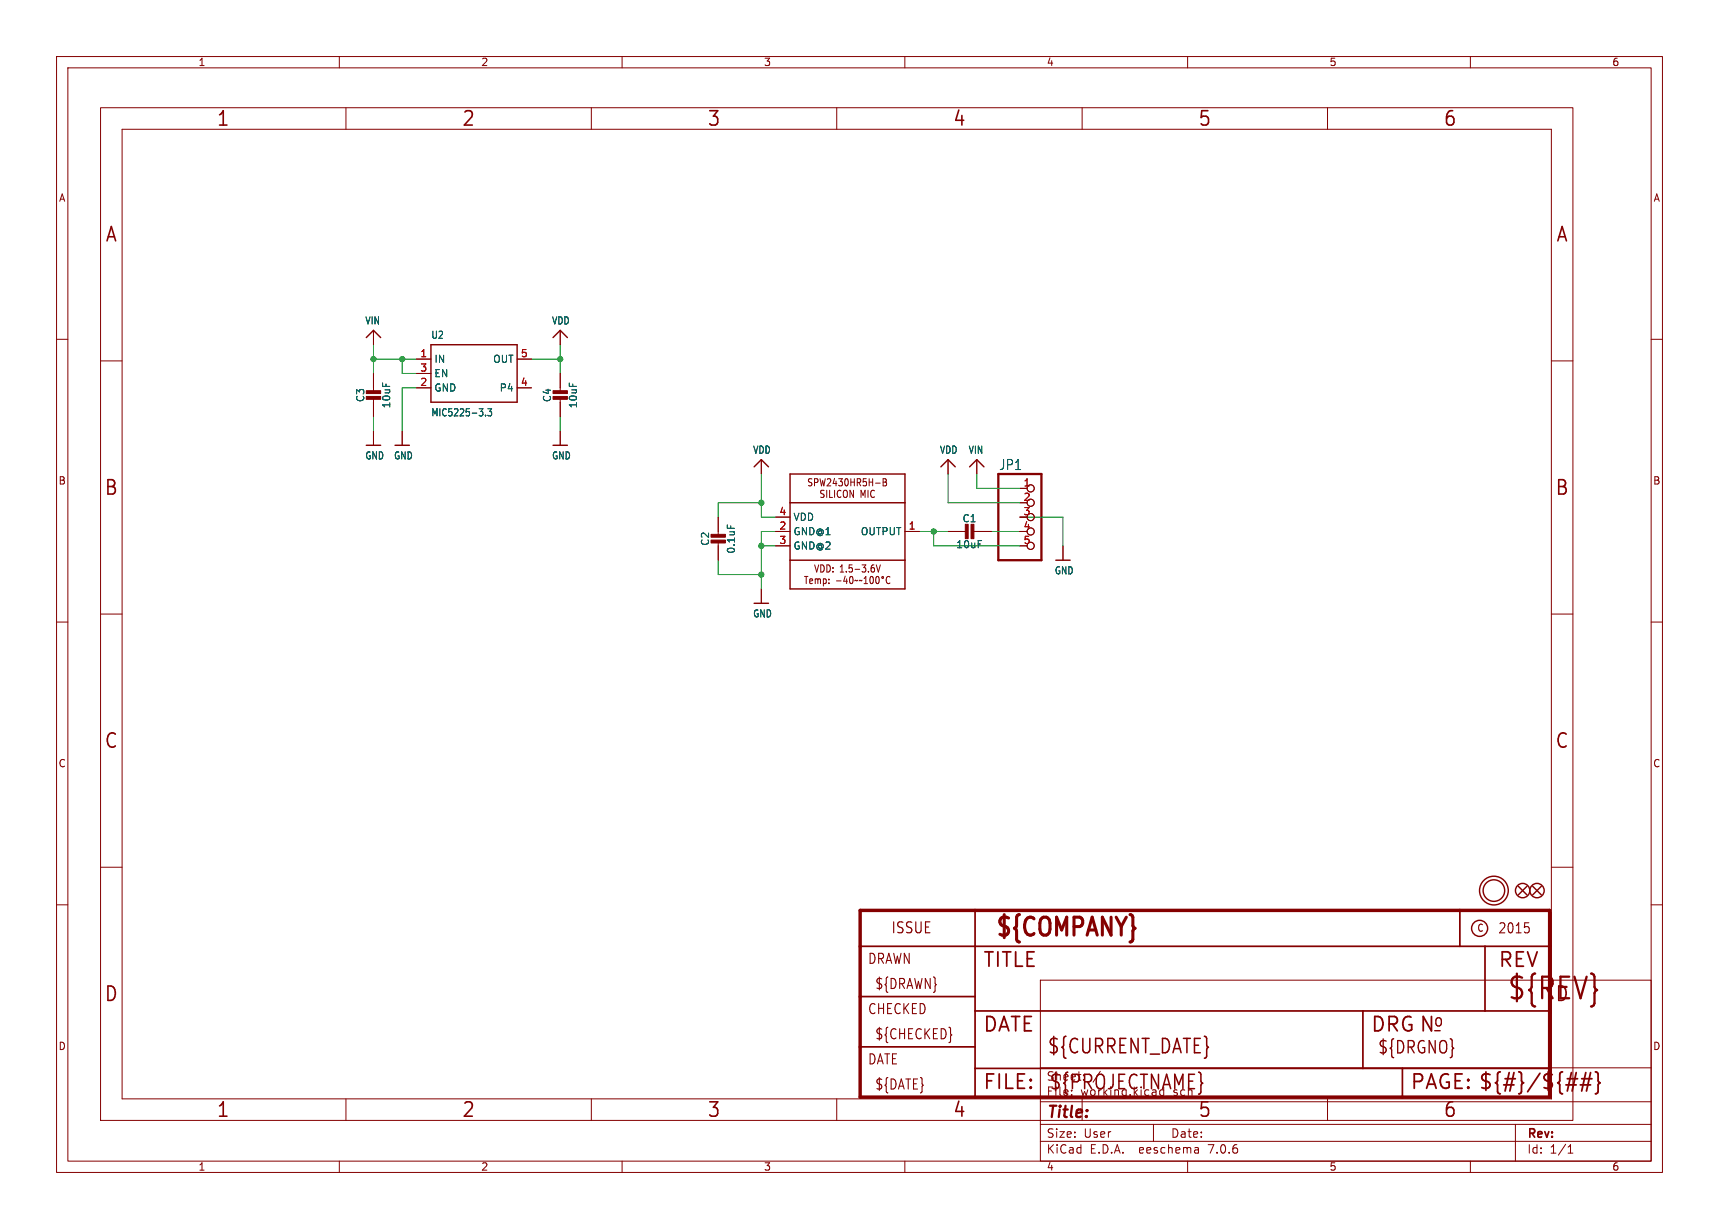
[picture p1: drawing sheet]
(kicad_sch (version 20230121) (generator eeschema)

 (paper "User" 303.962 217.322)

 (lib_symbols
  (symbol "working-eagle-import:CAP_CERAMIC0805-NOOUTLINE" (in_bom yes) (on_board yes)
   (property "Reference" "C" (at -2.29 1.25 90) (effects (font (size 1.27 1.27))))
   (property "Value" "" (at 2.3 1.25 90) (effects (font (size 1.27 1.27))))
   (property "Footprint" "working:0805-NO" (at 0 0 0) (effects (font (size 1.27 1.27)) hide))
   (property "Datasheet" "" (at 0 0 0) (effects (font (size 1.27 1.27)) hide))
   (property "ki_locked" "" (at 0 0 0) (effects (font (size 1.27 1.27))))
   (symbol "CAP_CERAMIC0805-NOOUTLINE_1_0"
    (rectangle (start -1.27 0.508) (end 1.27 1.016) (stroke (width 0) (type default)) (fill (type outline)))
    (rectangle (start -1.27 1.524) (end 1.27 2.032) (stroke (width 0) (type default)) (fill (type outline)))
    (polyline (pts (xy 0 0.762) (xy 0 0)) (stroke (width 0.1524) (type solid)) (fill (type none)))
    (polyline (pts (xy 0 2.54) (xy 0 1.778)) (stroke (width 0.1524) (type solid)) (fill (type none)))
    (pin passive line (at 0 5.08 270) (length 2.54) (name "1" (effects (font (size 0 0)))) (number "1" (effects (font (size 0 0)))))
    (pin passive line (at 0 -2.54 90) (length 2.54) (name "2" (effects (font (size 0 0)))) (number "2" (effects (font (size 0 0)))))))
  (symbol "working-eagle-import:FIDUCIAL{dblquote}{dblquote}" (in_bom yes) (on_board yes)
   (property "Reference" "FID" (at 0 0 0) (effects (font (size 1.27 1.27)) hide))
   (property "Value" "" (at 0 0 0) (effects (font (size 1.27 1.27)) hide))
   (property "Footprint" "working:FIDUCIAL_1MM" (at 0 0 0) (effects (font (size 1.27 1.27)) hide))
   (property "Datasheet" "" (at 0 0 0) (effects (font (size 1.27 1.27)) hide))
   (property "ki_locked" "" (at 0 0 0) (effects (font (size 1.27 1.27))))
   (symbol "FIDUCIAL{dblquote}{dblquote}_1_0"
    (polyline (pts (xy -0.762 0.762) (xy 0.762 -0.762)) (stroke (width 0.254) (type solid)) (fill (type none)))
    (polyline (pts (xy 0.762 0.762) (xy -0.762 -0.762)) (stroke (width 0.254) (type solid)) (fill (type none)))
    (circle (center 0 0) (radius 1.27) (stroke (width 0.254) (type solid)) (fill (type none)))))
  (symbol "working-eagle-import:FRAME_A4" (in_bom yes) (on_board yes)
   (property "Reference" "#FRAME" (at 0 0 0) (effects (font (size 1.27 1.27)) hide))
   (property "Value" "" (at 0 0 0) (effects (font (size 1.27 1.27)) hide))
   (property "Footprint" "" (at 0 0 0) (effects (font (size 1.27 1.27)) hide))
   (property "Datasheet" "" (at 0 0 0) (effects (font (size 1.27 1.27)) hide))
   (property "ki_locked" "" (at 0 0 0) (effects (font (size 1.27 1.27))))
   (symbol "FRAME_A4_1_0"
    (polyline (pts (xy 0 44.7675) (xy 3.81 44.7675)) (stroke (width 0) (type default)) (fill (type none)))
    (polyline (pts (xy 0 89.535) (xy 3.81 89.535)) (stroke (width 0) (type default)) (fill (type none)))
    (polyline (pts (xy 0 134.3025) (xy 3.81 134.3025)) (stroke (width 0) (type default)) (fill (type none)))
    (polyline (pts (xy 3.81 3.81) (xy 3.81 175.26)) (stroke (width 0) (type default)) (fill (type none)))
    (polyline (pts (xy 43.3917 0) (xy 43.3917 3.81)) (stroke (width 0) (type default)) (fill (type none)))
    (polyline (pts (xy 43.3917 175.26) (xy 43.3917 179.07)) (stroke (width 0) (type default)) (fill (type none)))
    (polyline (pts (xy 86.7833 0) (xy 86.7833 3.81)) (stroke (width 0) (type default)) (fill (type none)))
    (polyline (pts (xy 86.7833 175.26) (xy 86.7833 179.07)) (stroke (width 0) (type default)) (fill (type none)))
    (polyline (pts (xy 130.175 0) (xy 130.175 3.81)) (stroke (width 0) (type default)) (fill (type none)))
    (polyline (pts (xy 130.175 175.26) (xy 130.175 179.07)) (stroke (width 0) (type default)) (fill (type none)))
    (polyline (pts (xy 173.5667 0) (xy 173.5667 3.81)) (stroke (width 0) (type default)) (fill (type none)))
    (polyline (pts (xy 173.5667 175.26) (xy 173.5667 179.07)) (stroke (width 0) (type default)) (fill (type none)))
    (polyline (pts (xy 216.9583 0) (xy 216.9583 3.81)) (stroke (width 0) (type default)) (fill (type none)))
    (polyline (pts (xy 216.9583 175.26) (xy 216.9583 179.07)) (stroke (width 0) (type default)) (fill (type none)))
    (polyline (pts (xy 256.54 3.81) (xy 3.81 3.81)) (stroke (width 0) (type default)) (fill (type none)))
    (polyline (pts (xy 256.54 3.81) (xy 256.54 8.89)) (stroke (width 0.1016) (type solid)) (fill (type none)))
    (polyline (pts (xy 256.54 3.81) (xy 256.54 175.26)) (stroke (width 0) (type default)) (fill (type none)))
    (polyline (pts (xy 256.54 8.89) (xy 256.54 13.97)) (stroke (width 0.1016) (type solid)) (fill (type none)))
    (polyline (pts (xy 256.54 13.97) (xy 256.54 19.05)) (stroke (width 0.1016) (type solid)) (fill (type none)))
    (polyline (pts (xy 256.54 19.05) (xy 256.54 36.83)) (stroke (width 0.1016) (type solid)) (fill (type none)))
    (polyline (pts (xy 256.54 44.7675) (xy 260.35 44.7675)) (stroke (width 0) (type default)) (fill (type none)))
    (polyline (pts (xy 256.54 89.535) (xy 260.35 89.535)) (stroke (width 0) (type default)) (fill (type none)))
    (polyline (pts (xy 256.54 134.3025) (xy 260.35 134.3025)) (stroke (width 0) (type default)) (fill (type none)))
    (polyline (pts (xy 256.54 175.26) (xy 3.81 175.26)) (stroke (width 0) (type default)) (fill (type none)))
    (polyline (pts (xy 0 0) (xy 260.35 0) (xy 260.35 179.07) (xy 0 179.07) (xy 0 0)) (stroke (width 0) (type default)) (fill (type none)))
    (text "1" (at 21.6958 1.905 0) (effects (font (size 2.54 2.286))))
    (text "1" (at 21.6958 177.165 0) (effects (font (size 2.54 2.286))))
    (text "2" (at 65.0875 1.905 0) (effects (font (size 2.54 2.286))))
    (text "2" (at 65.0875 177.165 0) (effects (font (size 2.54 2.286))))
    (text "3" (at 108.4792 1.905 0) (effects (font (size 2.54 2.286))))
    (text "3" (at 108.4792 177.165 0) (effects (font (size 2.54 2.286))))
    (text "4" (at 151.8708 1.905 0) (effects (font (size 2.54 2.286))))
    (text "4" (at 151.8708 177.165 0) (effects (font (size 2.54 2.286))))
    (text "5" (at 195.2625 1.905 0) (effects (font (size 2.54 2.286))))
    (text "5" (at 195.2625 177.165 0) (effects (font (size 2.54 2.286))))
    (text "6" (at 238.6542 1.905 0) (effects (font (size 2.54 2.286))))
    (text "6" (at 238.6542 177.165 0) (effects (font (size 2.54 2.286))))
    (text "A" (at 1.905 156.6863 0) (effects (font (size 2.54 2.286))))
    (text "A" (at 258.445 156.6863 0) (effects (font (size 2.54 2.286))))
    (text "B" (at 1.905 111.9188 0) (effects (font (size 2.54 2.286))))
    (text "B" (at 258.445 111.9188 0) (effects (font (size 2.54 2.286))))
    (text "C" (at 1.905 67.1513 0) (effects (font (size 2.54 2.286))))
    (text "C" (at 258.445 67.1513 0) (effects (font (size 2.54 2.286))))
    (text "D" (at 1.905 22.3838 0) (effects (font (size 2.54 2.286))))
    (text "D" (at 258.445 22.3838 0) (effects (font (size 2.54 2.286)))))
   (symbol "FRAME_A4_2_0"
    (polyline (pts (xy -0.3048 1.5748) (xy 20.0152 1.5748)) (stroke (width 0.6096) (type solid)) (fill (type none)))
    (polyline (pts (xy -0.3048 10.4648) (xy -0.3048 1.5748)) (stroke (width 0.6096) (type solid)) (fill (type none)))
    (polyline (pts (xy -0.3048 10.4648) (xy 20.0152 10.4648)) (stroke (width 0.3048) (type solid)) (fill (type none)))
    (polyline (pts (xy -0.3048 19.3548) (xy -0.3048 10.4648)) (stroke (width 0.6096) (type solid)) (fill (type none)))
    (polyline (pts (xy -0.3048 19.3548) (xy 20.0152 19.3548)) (stroke (width 0.3048) (type solid)) (fill (type none)))
    (polyline (pts (xy -0.3048 28.2448) (xy -0.3048 19.3548)) (stroke (width 0.6096) (type solid)) (fill (type none)))
    (polyline (pts (xy -0.3048 28.2448) (xy 20.0152 28.2448)) (stroke (width 0.3048) (type solid)) (fill (type none)))
    (polyline (pts (xy -0.3048 34.5948) (xy -0.3048 28.2448)) (stroke (width 0.6096) (type solid)) (fill (type none)))
    (polyline (pts (xy 20.0152 1.5748) (xy 20.0152 6.6548)) (stroke (width 0.3048) (type solid)) (fill (type none)))
    (polyline (pts (xy 20.0152 1.5748) (xy 95.5802 1.5748)) (stroke (width 0.6096) (type solid)) (fill (type none)))
    (polyline (pts (xy 20.0152 6.6548) (xy 20.0152 10.4648)) (stroke (width 0.3048) (type solid)) (fill (type none)))
    (polyline (pts (xy 20.0152 6.6548) (xy 88.5952 6.6548)) (stroke (width 0.3048) (type solid)) (fill (type none)))
    (polyline (pts (xy 20.0152 10.4648) (xy 20.0152 16.8148)) (stroke (width 0.3048) (type solid)) (fill (type none)))
    (polyline (pts (xy 20.0152 16.8148) (xy 20.0152 19.3548)) (stroke (width 0.3048) (type solid)) (fill (type none)))
    (polyline (pts (xy 20.0152 19.3548) (xy 20.0152 28.2448)) (stroke (width 0.3048) (type solid)) (fill (type none)))
    (polyline (pts (xy 20.0152 28.2448) (xy 20.0152 34.5948)) (stroke (width 0.3048) (type solid)) (fill (type none)))
    (polyline (pts (xy 20.0152 28.2448) (xy 105.7402 28.2448)) (stroke (width 0.3048) (type solid)) (fill (type none)))
    (polyline (pts (xy 20.0152 34.5948) (xy -0.3048 34.5948)) (stroke (width 0.6096) (type solid)) (fill (type none)))
    (polyline (pts (xy 88.5952 6.6548) (xy 95.5802 6.6548)) (stroke (width 0.3048) (type solid)) (fill (type none)))
    (polyline (pts (xy 88.5952 16.8148) (xy 20.0152 16.8148)) (stroke (width 0.3048) (type solid)) (fill (type none)))
    (polyline (pts (xy 88.5952 16.8148) (xy 88.5952 6.6548)) (stroke (width 0.3048) (type solid)) (fill (type none)))
    (polyline (pts (xy 95.5802 1.5748) (xy 121.6152 1.5748)) (stroke (width 0.6096) (type solid)) (fill (type none)))
    (polyline (pts (xy 95.5802 6.6548) (xy 95.5802 1.5748)) (stroke (width 0.3048) (type solid)) (fill (type none)))
    (polyline (pts (xy 95.5802 6.6548) (xy 121.6152 6.6548)) (stroke (width 0.3048) (type solid)) (fill (type none)))
    (polyline (pts (xy 101.2952 13.3223) (xy 102.2477 13.3223)) (stroke (width 0.254) (type solid)) (fill (type none)))
    (polyline (pts (xy 105.7402 28.2448) (xy 105.7402 34.5948)) (stroke (width 0.3048) (type solid)) (fill (type none)))
    (polyline (pts (xy 105.7402 28.2448) (xy 110.1852 28.2448)) (stroke (width 0.3048) (type solid)) (fill (type none)))
    (polyline (pts (xy 105.7402 34.5948) (xy 20.0152 34.5948)) (stroke (width 0.6096) (type solid)) (fill (type none)))
    (polyline (pts (xy 110.1852 16.8148) (xy 88.5952 16.8148)) (stroke (width 0.3048) (type solid)) (fill (type none)))
    (polyline (pts (xy 110.1852 28.2448) (xy 110.1852 16.8148)) (stroke (width 0.3048) (type solid)) (fill (type none)))
    (polyline (pts (xy 110.1852 28.2448) (xy 121.6152 28.2448)) (stroke (width 0.3048) (type solid)) (fill (type none)))
    (polyline (pts (xy 121.6152 6.6548) (xy 121.6152 1.5748)) (stroke (width 0.6096) (type solid)) (fill (type none)))
    (polyline (pts (xy 121.6152 16.8148) (xy 110.1852 16.8148)) (stroke (width 0.3048) (type solid)) (fill (type none)))
    (polyline (pts (xy 121.6152 16.8148) (xy 121.6152 6.6548)) (stroke (width 0.6096) (type solid)) (fill (type none)))
    (polyline (pts (xy 121.6152 28.2448) (xy 121.6152 16.8148)) (stroke (width 0.6096) (type solid)) (fill (type none)))
    (polyline (pts (xy 121.6152 34.5948) (xy 105.7402 34.5948)) (stroke (width 0.6096) (type solid)) (fill (type none)))
    (polyline (pts (xy 121.6152 34.5948) (xy 121.6152 28.2448)) (stroke (width 0.6096) (type solid)) (fill (type none)))
    (circle (center 109.2327 31.4198) (radius 1.4199) (stroke (width 0.254) (type solid)) (fill (type none)))
    (text "${#}/${##}" (at 108.9152 2.8448 0) (effects (font (size 2.54 2.54)) (justify left bottom)))
    (text "${CHECKED}" (at 2.2352 11.7348 0) (effects (font (size 1.778 1.5113)) (justify left bottom)))
    (text "${COMPANY}" (at 23.349 29.6735 0) (effects (font (size 3.175 2.6987) (thickness 0.5397) bold) (justify left bottom)))
    (text "${CURRENT_DATE}" (at 32.7152 9.1948 0) (effects (font (size 2.54 2.159)) (justify left bottom)))
    (text "${DATE}" (at 2.2352 2.8448 0) (effects (font (size 1.778 1.5113)) (justify left bottom)))
    (text "${DRAWN}" (at 2.2352 20.6248 0) (effects (font (size 1.778 1.5113)) (justify left bottom)))
    (text "${DRGNO}" (at 91.1352 9.1948 0) (effects (font (size 2.1844 1.8567)) (justify left bottom)))
    (text "${PROJECTNAME}" (at 33.0327 2.8448 0) (effects (font (size 2.54 2.159)) (justify left bottom)))
    (text "${REV}" (at 113.9952 18.7198 0) (effects (font (size 3.81 3.2385)) (justify left bottom)))
    (text "2015" (at 112.4077 30.4673 0) (effects (font (size 1.778 1.5113)) (justify left bottom)))
    (text "C" (at 108.7564 30.7848 0) (effects (font (size 1.27 1.0795)) (justify left bottom)))
    (text "CHECKED" (at 0.9652 16.1798 0) (effects (font (size 1.778 1.5113)) (justify left bottom)))
    (text "DATE" (at 0.9652 7.2898 0) (effects (font (size 1.778 1.5113)) (justify left bottom)))
    (text "DATE" (at 21.2852 13.0048 0) (effects (font (size 2.54 2.54)) (justify left bottom)))
    (text "DRAWN" (at 0.9652 25.0698 0) (effects (font (size 1.778 1.5113)) (justify left bottom)))
    (text "DRG" (at 89.8652 13.0048 0) (effects (font (size 2.54 2.54)) (justify left bottom)))
    (text "FILE:" (at 21.2852 2.8448 0) (effects (font (size 2.54 2.54)) (justify left bottom)))
    (text "ISSUE" (at 5.0927 30.4673 0) (effects (font (size 1.9304 1.6408)) (justify left bottom)))
    (text "N" (at 98.4377 13.0048 0) (effects (font (size 2.54 2.54)) (justify left bottom)))
    (text "o" (at 100.9777 13.9573 0) (effects (font (size 2.1844 1.8567)) (justify left bottom)))
    (text "PAGE:" (at 96.8502 2.8448 0) (effects (font (size 2.54 2.54)) (justify left bottom)))
    (text "REV" (at 112.4077 24.4348 0) (effects (font (size 2.54 2.54)) (justify left bottom)))
    (text "TITLE" (at 21.2852 24.4348 0) (effects (font (size 2.54 2.54)) (justify left bottom)))))
  (symbol "working-eagle-import:GND" (power) (in_bom yes) (on_board yes)
   (property "Reference" "" (at 0 0 0) (effects (font (size 1.27 1.27)) hide))
   (property "Value" "GND" (at -1.524 -2.54 0) (effects (font (size 1.27 1.0795)) (justify left bottom)))
   (property "Footprint" "" (at 0 0 0) (effects (font (size 1.27 1.27)) hide))
   (property "Datasheet" "" (at 0 0 0) (effects (font (size 1.27 1.27)) hide))
   (property "ki_locked" "" (at 0 0 0) (effects (font (size 1.27 1.27))))
   (symbol "GND_1_0"
    (polyline (pts (xy -1.27 0) (xy 1.27 0)) (stroke (width 0.254) (type solid)) (fill (type none)))
    (pin power_in line (at 0 2.54 270) (length 2.54) (name "GND" (effects (font (size 0 0)))) (number "1" (effects (font (size 0 0)))))))
  (symbol "working-eagle-import:HEADER-1X576MIL" (in_bom yes) (on_board yes)
   (property "Reference" "JP" (at -6.35 8.255 0) (effects (font (size 1.778 1.5113)) (justify left bottom)))
   (property "Value" "" (at -6.35 -10.16 0) (effects (font (size 1.778 1.5113)) (justify left bottom)))
   (property "Footprint" "working:1X05_ROUND_76" (at 0 0 0) (effects (font (size 1.27 1.27)) hide))
   (property "Datasheet" "" (at 0 0 0) (effects (font (size 1.27 1.27)) hide))
   (property "ki_locked" "" (at 0 0 0) (effects (font (size 1.27 1.27))))
   (symbol "HEADER-1X576MIL_1_0"
    (polyline (pts (xy -6.35 -7.62) (xy 1.27 -7.62)) (stroke (width 0.4064) (type solid)) (fill (type none)))
    (polyline (pts (xy -6.35 7.62) (xy -6.35 -7.62)) (stroke (width 0.4064) (type solid)) (fill (type none)))
    (polyline (pts (xy 1.27 -7.62) (xy 1.27 7.62)) (stroke (width 0.4064) (type solid)) (fill (type none)))
    (polyline (pts (xy 1.27 7.62) (xy -6.35 7.62)) (stroke (width 0.4064) (type solid)) (fill (type none)))
    (pin passive inverted (at -2.54 5.08 0) (length 2.54) (name "1" (effects (font (size 0 0)))) (number "1" (effects (font (size 1.27 1.27)))))
    (pin passive inverted (at -2.54 2.54 0) (length 2.54) (name "2" (effects (font (size 0 0)))) (number "2" (effects (font (size 1.27 1.27)))))
    (pin passive inverted (at -2.54 0 0) (length 2.54) (name "3" (effects (font (size 0 0)))) (number "3" (effects (font (size 1.27 1.27)))))
    (pin passive inverted (at -2.54 -2.54 0) (length 2.54) (name "4" (effects (font (size 0 0)))) (number "4" (effects (font (size 1.27 1.27)))))
    (pin passive inverted (at -2.54 -5.08 0) (length 2.54) (name "5" (effects (font (size 0 0)))) (number "5" (effects (font (size 1.27 1.27)))))))
  (symbol "working-eagle-import:MOUNTINGHOLE2.5" (in_bom yes) (on_board yes)
   (property "Reference" "" (at 0 0 0) (effects (font (size 1.27 1.27)) hide))
   (property "Value" "" (at 0 0 0) (effects (font (size 1.27 1.27)) hide))
   (property "Footprint" "working:MOUNTINGHOLE_2.5_PLATED" (at 0 0 0) (effects (font (size 1.27 1.27)) hide))
   (property "Datasheet" "" (at 0 0 0) (effects (font (size 1.27 1.27)) hide))
   (property "ki_locked" "" (at 0 0 0) (effects (font (size 1.27 1.27))))
   (symbol "MOUNTINGHOLE2.5_1_0"
    (circle (center 0 0) (radius 1.905) (stroke (width 0.254) (type solid)) (fill (type none)))
    (circle (center 0 0) (radius 2.54) (stroke (width 0.254) (type solid)) (fill (type none)))))
  (symbol "working-eagle-import:SPW2430HR5H-B" (in_bom yes) (on_board yes)
   (property "Reference" "U" (at -10.16 10.668 0) (effects (font (size 1.6764 1.4249)) (justify left bottom) hide))
   (property "Value" "" (at -10.16 -12.7 0) (effects (font (size 1.6764 1.4249)) (justify left bottom) hide))
   (property "Footprint" "working:SPW2430HR5H-B" (at 0 0 0) (effects (font (size 1.27 1.27)) hide))
   (property "Datasheet" "" (at 0 0 0) (effects (font (size 1.27 1.27)) hide))
   (property "ki_locked" "" (at 0 0 0) (effects (font (size 1.27 1.27))))
   (symbol "SPW2430HR5H-B_1_0"
    (polyline (pts (xy -10.16 -10.16) (xy 10.16 -10.16)) (stroke (width 0.254) (type solid)) (fill (type none)))
    (polyline (pts (xy -10.16 -5.08) (xy -10.16 -10.16)) (stroke (width 0.254) (type solid)) (fill (type none)))
    (polyline (pts (xy -10.16 -5.08) (xy -10.16 5.08)) (stroke (width 0.254) (type solid)) (fill (type none)))
    (polyline (pts (xy -10.16 5.08) (xy -10.16 10.16)) (stroke (width 0.254) (type solid)) (fill (type none)))
    (polyline (pts (xy -10.16 5.08) (xy 10.16 5.08)) (stroke (width 0.254) (type solid)) (fill (type none)))
    (polyline (pts (xy -10.16 10.16) (xy 10.16 10.16)) (stroke (width 0.254) (type solid)) (fill (type none)))
    (polyline (pts (xy 10.16 -10.16) (xy 10.16 -5.08)) (stroke (width 0.254) (type solid)) (fill (type none)))
    (polyline (pts (xy 10.16 -5.08) (xy -10.16 -5.08)) (stroke (width 0.254) (type solid)) (fill (type none)))
    (polyline (pts (xy 10.16 5.08) (xy 10.16 -5.08)) (stroke (width 0.254) (type solid)) (fill (type none)))
    (polyline (pts (xy 10.16 10.16) (xy 10.16 5.08)) (stroke (width 0.254) (type solid)) (fill (type none)))
    (text "SPW2430HR5H-B\nSILICON MIC" (at 0 7.62 0) (effects (font (size 1.27 1.0795))))
    (text "VDD: 1.5-3.6V\nTemp: -40~~100°C" (at 0 -7.62 0) (effects (font (size 1.27 1.0795))))
    (pin output line (at 12.7 0 180) (length 2.54) (name "OUTPUT" (effects (font (size 1.27 1.27)))) (number "1" (effects (font (size 1.27 1.27)))))
    (pin power_in line (at -12.7 0 0) (length 2.54) (name "GND@1" (effects (font (size 1.27 1.27)))) (number "2" (effects (font (size 1.27 1.27)))))
    (pin power_in line (at -12.7 -2.54 0) (length 2.54) (name "GND@2" (effects (font (size 1.27 1.27)))) (number "3" (effects (font (size 1.27 1.27)))))
    (pin power_in line (at -12.7 2.54 0) (length 2.54) (name "VDD" (effects (font (size 1.27 1.27)))) (number "4" (effects (font (size 1.27 1.27)))))))
  (symbol "working-eagle-import:VDD" (power) (in_bom yes) (on_board yes)
   (property "Reference" "" (at 0 0 0) (effects (font (size 1.27 1.27)) hide))
   (property "Value" "VDD" (at -1.524 1.016 0) (effects (font (size 1.27 1.0795)) (justify left bottom)))
   (property "Footprint" "" (at 0 0 0) (effects (font (size 1.27 1.27)) hide))
   (property "Datasheet" "" (at 0 0 0) (effects (font (size 1.27 1.27)) hide))
   (property "ki_locked" "" (at 0 0 0) (effects (font (size 1.27 1.27))))
   (symbol "VDD_1_0"
    (polyline (pts (xy -1.27 -1.27) (xy 0 0)) (stroke (width 0.254) (type solid)) (fill (type none)))
    (polyline (pts (xy 0 0) (xy 1.27 -1.27)) (stroke (width 0.254) (type solid)) (fill (type none)))
    (pin power_in line (at 0 -2.54 90) (length 2.54) (name "VDD" (effects (font (size 0 0)))) (number "1" (effects (font (size 0 0)))))))
  (symbol "working-eagle-import:VIN" (power) (in_bom yes) (on_board yes)
   (property "Reference" "" (at 0 0 0) (effects (font (size 1.27 1.27)) hide))
   (property "Value" "VIN" (at -1.524 1.016 0) (effects (font (size 1.27 1.0795)) (justify left bottom)))
   (property "Footprint" "" (at 0 0 0) (effects (font (size 1.27 1.27)) hide))
   (property "Datasheet" "" (at 0 0 0) (effects (font (size 1.27 1.27)) hide))
   (property "ki_locked" "" (at 0 0 0) (effects (font (size 1.27 1.27))))
   (symbol "VIN_1_0"
    (polyline (pts (xy -1.27 -1.27) (xy 0 0)) (stroke (width 0.254) (type solid)) (fill (type none)))
    (polyline (pts (xy 0 0) (xy 1.27 -1.27)) (stroke (width 0.254) (type solid)) (fill (type none)))
    (pin power_in line (at 0 -2.54 90) (length 2.54) (name "VIN" (effects (font (size 0 0)))) (number "1" (effects (font (size 0 0)))))))
  (symbol "working-eagle-import:VREG_SOT23-5" (in_bom yes) (on_board yes)
   (property "Reference" "U" (at -7.62 6.096 0) (effects (font (size 1.27 1.0795)) (justify left bottom)))
   (property "Value" "" (at -7.62 -7.62 0) (effects (font (size 1.27 1.0795)) (justify left bottom)))
   (property "Footprint" "working:SOT23-5" (at 0 0 0) (effects (font (size 1.27 1.27)) hide))
   (property "Datasheet" "" (at 0 0 0) (effects (font (size 1.27 1.27)) hide))
   (property "ki_locked" "" (at 0 0 0) (effects (font (size 1.27 1.27))))
   (symbol "VREG_SOT23-5_1_0"
    (polyline (pts (xy -7.62 -5.08) (xy -7.62 5.08)) (stroke (width 0.254) (type solid)) (fill (type none)))
    (polyline (pts (xy -7.62 5.08) (xy 7.62 5.08)) (stroke (width 0.254) (type solid)) (fill (type none)))
    (polyline (pts (xy 7.62 -5.08) (xy -7.62 -5.08)) (stroke (width 0.254) (type solid)) (fill (type none)))
    (polyline (pts (xy 7.62 5.08) (xy 7.62 -5.08)) (stroke (width 0.254) (type solid)) (fill (type none)))
    (pin power_in line (at -10.16 2.54 0) (length 2.54) (name "IN" (effects (font (size 1.27 1.27)))) (number "1" (effects (font (size 1.27 1.27)))))
    (pin power_in line (at -10.16 -2.54 0) (length 2.54) (name "GND" (effects (font (size 1.27 1.27)))) (number "2" (effects (font (size 1.27 1.27)))))
    (pin input line (at -10.16 0 0) (length 2.54) (name "EN" (effects (font (size 1.27 1.27)))) (number "3" (effects (font (size 1.27 1.27)))))
    (pin bidirectional line (at 10.16 -2.54 180) (length 2.54) (name "P4" (effects (font (size 1.27 1.27)))) (number "4" (effects (font (size 1.27 1.27)))))
    (pin power_in line (at 10.16 2.54 180) (length 2.54) (name "OUT" (effects (font (size 1.27 1.27)))) (number "5" (effects (font (size 1.27 1.27))))))))

 (junction (at 134.62 96.52) (diameter 0) (color 0 0 0 0))
 (junction (at 134.62 88.9) (diameter 0) (color 0 0 0 0))
 (junction (at 66.04 63.5) (diameter 0) (color 0 0 0 0))
 (junction (at 99.06 63.5) (diameter 0) (color 0 0 0 0))
 (junction (at 134.62 101.6) (diameter 0) (color 0 0 0 0))
 (junction (at 71.12 63.5) (diameter 0) (color 0 0 0 0))
 (junction (at 165.1 93.98) (diameter 0) (color 0 0 0 0))

 (wire (pts (xy 167.64 88.9) (xy 167.64 83.82)) (stroke (width 0.1524) (type solid)))
 (wire (pts (xy 134.62 88.9) (xy 134.62 83.82)) (stroke (width 0.1524) (type solid)))
 (wire (pts (xy 187.96 91.44) (xy 187.96 96.52)) (stroke (width 0.1524) (type solid)))
 (wire (pts (xy 180.34 91.44) (xy 187.96 91.44)) (stroke (width 0.1524) (type solid)))
 (wire (pts (xy 180.34 86.36) (xy 172.72 86.36)) (stroke (width 0.1524) (type solid)))
 (wire (pts (xy 137.16 96.52) (xy 134.62 96.52)) (stroke (width 0.1524) (type solid)))
 (wire (pts (xy 93.98 63.5) (xy 99.06 63.5)) (stroke (width 0.1524) (type solid)))
 (wire (pts (xy 73.66 68.58) (xy 71.12 68.58)) (stroke (width 0.1524) (type solid)))
 (wire (pts (xy 99.06 63.5) (xy 99.06 60.96)) (stroke (width 0.1524) (type solid)))
 (wire (pts (xy 134.62 101.6) (xy 134.62 104.14)) (stroke (width 0.1524) (type solid)))
 (wire (pts (xy 66.04 63.5) (xy 66.04 66.04)) (stroke (width 0.1524) (type solid)))
 (wire (pts (xy 127 101.6) (xy 127 99.06)) (stroke (width 0.1524) (type solid)))
 (wire (pts (xy 180.34 96.52) (xy 165.1 96.52)) (stroke (width 0.1524) (type solid)))
 (wire (pts (xy 71.12 63.5) (xy 66.04 63.5)) (stroke (width 0.1524) (type solid)))
 (wire (pts (xy 71.12 66.04) (xy 71.12 63.5)) (stroke (width 0.1524) (type solid)))
 (wire (pts (xy 134.62 91.44) (xy 134.62 88.9)) (stroke (width 0.1524) (type solid)))
 (wire (pts (xy 165.1 93.98) (xy 167.64 93.98)) (stroke (width 0.1524) (type solid)))
 (wire (pts (xy 99.06 73.66) (xy 99.06 76.2)) (stroke (width 0.1524) (type solid)))
 (wire (pts (xy 127 88.9) (xy 127 91.44)) (stroke (width 0.1524) (type solid)))
 (wire (pts (xy 137.16 93.98) (xy 134.62 93.98)) (stroke (width 0.1524) (type solid)))
 (wire (pts (xy 180.34 88.9) (xy 167.64 88.9)) (stroke (width 0.1524) (type solid)))
 (wire (pts (xy 137.16 91.44) (xy 134.62 91.44)) (stroke (width 0.1524) (type solid)))
 (wire (pts (xy 162.56 93.98) (xy 165.1 93.98)) (stroke (width 0.1524) (type solid)))
 (wire (pts (xy 66.04 63.5) (xy 66.04 60.96)) (stroke (width 0.1524) (type solid)))
 (wire (pts (xy 134.62 93.98) (xy 134.62 96.52)) (stroke (width 0.1524) (type solid)))
 (wire (pts (xy 66.04 73.66) (xy 66.04 76.2)) (stroke (width 0.1524) (type solid)))
 (wire (pts (xy 172.72 86.36) (xy 172.72 83.82)) (stroke (width 0.1524) (type solid)))
 (wire (pts (xy 73.66 66.04) (xy 71.12 66.04)) (stroke (width 0.1524) (type solid)))
 (wire (pts (xy 99.06 63.5) (xy 99.06 66.04)) (stroke (width 0.1524) (type solid)))
 (wire (pts (xy 134.62 88.9) (xy 127 88.9)) (stroke (width 0.1524) (type solid)))
 (wire (pts (xy 175.26 93.98) (xy 180.34 93.98)) (stroke (width 0.1524) (type solid)))
 (wire (pts (xy 73.66 63.5) (xy 71.12 63.5)) (stroke (width 0.1524) (type solid)))
 (wire (pts (xy 134.62 101.6) (xy 127 101.6)) (stroke (width 0.1524) (type solid)))
 (wire (pts (xy 165.1 96.52) (xy 165.1 93.98)) (stroke (width 0.1524) (type solid)))
 (wire (pts (xy 71.12 68.58) (xy 71.12 76.2)) (stroke (width 0.1524) (type solid)))
 (wire (pts (xy 134.62 96.52) (xy 134.62 101.6)) (stroke (width 0.1524) (type solid)))

 (symbol (lib_id "working-eagle-import:FIDUCIAL{dblquote}{dblquote}") (at 271.78 157.48 0) (unit 1) (in_bom yes) (on_board yes) (dnp no)
  (property "Reference" "FID1" (at 271.78 157.48 0) (effects (font (size 1.27 1.27)) hide))
  (property "Value" "FIDUCIAL{dblquote}{dblquote}" (at 271.78 157.48 0) (effects (font (size 1.27 1.27)) hide))
  (property "Footprint" "working:FIDUCIAL_1MM" (at 271.78 157.48 0) (effects (font (size 1.27 1.27)) hide))
  (property "Datasheet" "" (at 271.78 157.48 0) (effects (font (size 1.27 1.27)) hide)))

 (symbol (lib_id "working-eagle-import:VDD") (at 99.06 58.42 0) (unit 1) (in_bom yes) (on_board yes) (dnp no)
  (property "Reference" "#U$8" (at 99.06 58.42 0) (effects (font (size 1.27 1.27)) hide))
  (property "Value" "VDD" (at 97.536 57.404 0) (effects (font (size 1.27 1.0795)) (justify left bottom)))
  (property "Footprint" "" (at 99.06 58.42 0) (effects (font (size 1.27 1.27)) hide))
  (property "Datasheet" "" (at 99.06 58.42 0) (effects (font (size 1.27 1.27)) hide)) (pin "1"))

 (symbol (lib_id "working-eagle-import:FRAME_A4") (at 152.4 195.58 0) (unit 2) (in_bom yes) (on_board yes) (dnp no)
  (property "Reference" "#FRAME1" (at 152.4 195.58 0) (effects (font (size 1.27 1.27)) hide))
  (property "Value" "FRAME_A4" (at 152.4 195.58 0) (effects (font (size 1.27 1.27)) hide))
  (property "Footprint" "" (at 152.4 195.58 0) (effects (font (size 1.27 1.27)) hide))
  (property "Datasheet" "" (at 152.4 195.58 0) (effects (font (size 1.27 1.27)) hide)))

 (symbol (lib_id "working-eagle-import:GND") (at 71.12 78.74 0) (unit 1) (in_bom yes) (on_board yes) (dnp no)
  (property "Reference" "#U$9" (at 71.12 78.74 0) (effects (font (size 1.27 1.27)) hide))
  (property "Value" "GND" (at 69.596 81.28 0) (effects (font (size 1.27 1.0795)) (justify left bottom)))
  (property "Footprint" "" (at 71.12 78.74 0) (effects (font (size 1.27 1.27)) hide))
  (property "Datasheet" "" (at 71.12 78.74 0) (effects (font (size 1.27 1.27)) hide)) (pin "1"))

 (symbol (lib_id "working-eagle-import:VREG_SOT23-5") (at 83.82 66.04 0) (unit 1) (in_bom yes) (on_board yes) (dnp no)
  (property "Reference" "U2" (at 76.2 59.944 0) (effects (font (size 1.27 1.0795)) (justify left bottom)))
  (property "Value" "MIC5225-3.3" (at 76.2 73.66 0) (effects (font (size 1.27 1.0795)) (justify left bottom)))
  (property "Footprint" "working:SOT23-5" (at 83.82 66.04 0) (effects (font (size 1.27 1.27)) hide))
  (property "Datasheet" "" (at 83.82 66.04 0) (effects (font (size 1.27 1.27)) hide)) (pin "1") (pin "2") (pin "3") (pin "4") (pin "5"))

 (symbol (lib_id "working-eagle-import:CAP_CERAMIC0805-NOOUTLINE") (at 127 96.52 0) (unit 1) (in_bom yes) (on_board yes) (dnp no)
  (property "Reference" "C2" (at 124.71 95.27 90) (effects (font (size 1.27 1.27))))
  (property "Value" "0.1uF" (at 129.3 95.27 90) (effects (font (size 1.27 1.27))))
  (property "Footprint" "working:0805-NO" (at 127 96.52 0) (effects (font (size 1.27 1.27)) hide))
  (property "Datasheet" "" (at 127 96.52 0) (effects (font (size 1.27 1.27)) hide)) (pin "1") (pin "2"))

 (symbol (lib_id "working-eagle-import:CAP_CERAMIC0805-NOOUTLINE") (at 99.06 71.12 0) (unit 1) (in_bom yes) (on_board yes) (dnp no)
  (property "Reference" "C4" (at 96.77 69.87 90) (effects (font (size 1.27 1.27))))
  (property "Value" "10uF" (at 101.36 69.87 90) (effects (font (size 1.27 1.27))))
  (property "Footprint" "working:0805-NO" (at 99.06 71.12 0) (effects (font (size 1.27 1.27)) hide))
  (property "Datasheet" "" (at 99.06 71.12 0) (effects (font (size 1.27 1.27)) hide)) (pin "1") (pin "2"))

 (symbol (lib_id "working-eagle-import:CAP_CERAMIC0805-NOOUTLINE") (at 170.18 93.98 270) (unit 1) (in_bom yes) (on_board yes) (dnp no)
  (property "Reference" "C1" (at 171.43 91.69 90) (effects (font (size 1.27 1.27))))
  (property "Value" "10uF" (at 171.43 96.28 90) (effects (font (size 1.27 1.27))))
  (property "Footprint" "working:0805-NO" (at 170.18 93.98 0) (effects (font (size 1.27 1.27)) hide))
  (property "Datasheet" "" (at 170.18 93.98 0) (effects (font (size 1.27 1.27)) hide)) (pin "1") (pin "2"))

 (symbol (lib_id "working-eagle-import:GND") (at 134.62 106.68 0) (unit 1) (in_bom yes) (on_board yes) (dnp no)
  (property "Reference" "#U$1" (at 134.62 106.68 0) (effects (font (size 1.27 1.27)) hide))
  (property "Value" "GND" (at 133.096 109.22 0) (effects (font (size 1.27 1.0795)) (justify left bottom)))
  (property "Footprint" "" (at 134.62 106.68 0) (effects (font (size 1.27 1.27)) hide))
  (property "Datasheet" "" (at 134.62 106.68 0) (effects (font (size 1.27 1.27)) hide)) (pin "1"))

 (symbol (lib_id "working-eagle-import:HEADER-1X576MIL") (at 182.88 91.44 0) (unit 1) (in_bom yes) (on_board yes) (dnp no)
  (property "Reference" "JP1" (at 176.53 83.185 0) (effects (font (size 1.778 1.5113)) (justify left bottom)))
  (property "Value" "HEADER-1X576MIL" (at 176.53 101.6 0) (effects (font (size 1.778 1.5113)) (justify left bottom) hide))
  (property "Footprint" "working:1X05_ROUND_76" (at 182.88 91.44 0) (effects (font (size 1.27 1.27)) hide))
  (property "Datasheet" "" (at 182.88 91.44 0) (effects (font (size 1.27 1.27)) hide)) (pin "1") (pin "2") (pin "3") (pin "4") (pin "5"))

 (symbol (lib_id "working-eagle-import:MOUNTINGHOLE2.5") (at 264.16 157.48 0) (unit 1) (in_bom yes) (on_board yes) (dnp no)
  (property "Reference" "U$12" (at 264.16 157.48 0) (effects (font (size 1.27 1.27)) hide))
  (property "Value" "MOUNTINGHOLE2.5" (at 264.16 157.48 0) (effects (font (size 1.27 1.27)) hide))
  (property "Footprint" "working:MOUNTINGHOLE_2.5_PLATED" (at 264.16 157.48 0) (effects (font (size 1.27 1.27)) hide))
  (property "Datasheet" "" (at 264.16 157.48 0) (effects (font (size 1.27 1.27)) hide)))

 (symbol (lib_id "working-eagle-import:SPW2430HR5H-B") (at 149.86 93.98 0) (unit 1) (in_bom yes) (on_board yes) (dnp no)
  (property "Reference" "U1" (at 139.7 83.312 0) (effects (font (size 1.6764 1.4249)) (justify left bottom) hide))
  (property "Value" "SPW2430HR5H-B" (at 139.7 106.68 0) (effects (font (size 1.6764 1.4249)) (justify left bottom) hide))
  (property "Footprint" "working:SPW2430HR5H-B" (at 149.86 93.98 0) (effects (font (size 1.27 1.27)) hide))
  (property "Datasheet" "" (at 149.86 93.98 0) (effects (font (size 1.27 1.27)) hide)) (pin "1") (pin "2") (pin "3") (pin "4"))

 (symbol (lib_id "working-eagle-import:VIN") (at 172.72 81.28 0) (unit 1) (in_bom yes) (on_board yes) (dnp no)
  (property "Reference" "#U$11" (at 172.72 81.28 0) (effects (font (size 1.27 1.27)) hide))
  (property "Value" "VIN" (at 171.196 80.264 0) (effects (font (size 1.27 1.0795)) (justify left bottom)))
  (property "Footprint" "" (at 172.72 81.28 0) (effects (font (size 1.27 1.27)) hide))
  (property "Datasheet" "" (at 172.72 81.28 0) (effects (font (size 1.27 1.27)) hide)) (pin "1"))

 (symbol (lib_id "working-eagle-import:VDD") (at 167.64 81.28 0) (unit 1) (in_bom yes) (on_board yes) (dnp no)
  (property "Reference" "#U$3" (at 167.64 81.28 0) (effects (font (size 1.27 1.27)) hide))
  (property "Value" "VDD" (at 166.116 80.264 0) (effects (font (size 1.27 1.0795)) (justify left bottom)))
  (property "Footprint" "" (at 167.64 81.28 0) (effects (font (size 1.27 1.27)) hide))
  (property "Datasheet" "" (at 167.64 81.28 0) (effects (font (size 1.27 1.27)) hide)) (pin "1"))

 (symbol (lib_id "working-eagle-import:GND") (at 66.04 78.74 0) (unit 1) (in_bom yes) (on_board yes) (dnp no)
  (property "Reference" "#U$6" (at 66.04 78.74 0) (effects (font (size 1.27 1.27)) hide))
  (property "Value" "GND" (at 64.516 81.28 0) (effects (font (size 1.27 1.0795)) (justify left bottom)))
  (property "Footprint" "" (at 66.04 78.74 0) (effects (font (size 1.27 1.27)) hide))
  (property "Datasheet" "" (at 66.04 78.74 0) (effects (font (size 1.27 1.27)) hide)) (pin "1"))

 (symbol (lib_id "working-eagle-import:FIDUCIAL{dblquote}{dblquote}") (at 269.24 157.48 0) (unit 1) (in_bom yes) (on_board yes) (dnp no)
  (property "Reference" "FID2" (at 269.24 157.48 0) (effects (font (size 1.27 1.27)) hide))
  (property "Value" "FIDUCIAL{dblquote}{dblquote}" (at 269.24 157.48 0) (effects (font (size 1.27 1.27)) hide))
  (property "Footprint" "working:FIDUCIAL_1MM" (at 269.24 157.48 0) (effects (font (size 1.27 1.27)) hide))
  (property "Datasheet" "" (at 269.24 157.48 0) (effects (font (size 1.27 1.27)) hide)))

 (symbol (lib_id "working-eagle-import:CAP_CERAMIC0805-NOOUTLINE") (at 66.04 71.12 0) (unit 1) (in_bom yes) (on_board yes) (dnp no)
  (property "Reference" "C3" (at 63.75 69.87 90) (effects (font (size 1.27 1.27))))
  (property "Value" "10uF" (at 68.34 69.87 90) (effects (font (size 1.27 1.27))))
  (property "Footprint" "working:0805-NO" (at 66.04 71.12 0) (effects (font (size 1.27 1.27)) hide))
  (property "Datasheet" "" (at 66.04 71.12 0) (effects (font (size 1.27 1.27)) hide)) (pin "1") (pin "2"))

 (symbol (lib_id "working-eagle-import:VIN") (at 66.04 58.42 0) (unit 1) (in_bom yes) (on_board yes) (dnp no)
  (property "Reference" "#U$10" (at 66.04 58.42 0) (effects (font (size 1.27 1.27)) hide))
  (property "Value" "VIN" (at 64.516 57.404 0) (effects (font (size 1.27 1.0795)) (justify left bottom)))
  (property "Footprint" "" (at 66.04 58.42 0) (effects (font (size 1.27 1.27)) hide))
  (property "Datasheet" "" (at 66.04 58.42 0) (effects (font (size 1.27 1.27)) hide)) (pin "1"))

 (symbol (lib_id "working-eagle-import:VDD") (at 134.62 81.28 0) (unit 1) (in_bom yes) (on_board yes) (dnp no)
  (property "Reference" "#U$2" (at 134.62 81.28 0) (effects (font (size 1.27 1.27)) hide))
  (property "Value" "VDD" (at 133.096 80.264 0) (effects (font (size 1.27 1.0795)) (justify left bottom)))
  (property "Footprint" "" (at 134.62 81.28 0) (effects (font (size 1.27 1.27)) hide))
  (property "Datasheet" "" (at 134.62 81.28 0) (effects (font (size 1.27 1.27)) hide)) (pin "1"))

 (symbol (lib_id "working-eagle-import:GND") (at 99.06 78.74 0) (unit 1) (in_bom yes) (on_board yes) (dnp no)
  (property "Reference" "#U$7" (at 99.06 78.74 0) (effects (font (size 1.27 1.27)) hide))
  (property "Value" "GND" (at 97.536 81.28 0) (effects (font (size 1.27 1.0795)) (justify left bottom)))
  (property "Footprint" "" (at 99.06 78.74 0) (effects (font (size 1.27 1.27)) hide))
  (property "Datasheet" "" (at 99.06 78.74 0) (effects (font (size 1.27 1.27)) hide)) (pin "1"))

 (symbol (lib_id "working-eagle-import:FRAME_A4") (at 17.78 198.12 0) (unit 1) (in_bom yes) (on_board yes) (dnp no)
  (property "Reference" "#FRAME1" (at 17.78 198.12 0) (effects (font (size 1.27 1.27)) hide))
  (property "Value" "FRAME_A4" (at 17.78 198.12 0) (effects (font (size 1.27 1.27)) hide))
  (property "Footprint" "" (at 17.78 198.12 0) (effects (font (size 1.27 1.27)) hide))
  (property "Datasheet" "" (at 17.78 198.12 0) (effects (font (size 1.27 1.27)) hide)))

 (symbol (lib_id "working-eagle-import:GND") (at 187.96 99.06 0) (unit 1) (in_bom yes) (on_board yes) (dnp no)
  (property "Reference" "#U$4" (at 187.96 99.06 0) (effects (font (size 1.27 1.27)) hide))
  (property "Value" "GND" (at 186.436 101.6 0) (effects (font (size 1.27 1.0795)) (justify left bottom)))
  (property "Footprint" "" (at 187.96 99.06 0) (effects (font (size 1.27 1.27)) hide))
  (property "Datasheet" "" (at 187.96 99.06 0) (effects (font (size 1.27 1.27)) hide)) (pin "1"))

 (sheet_instances (path "" (page "1"))))
